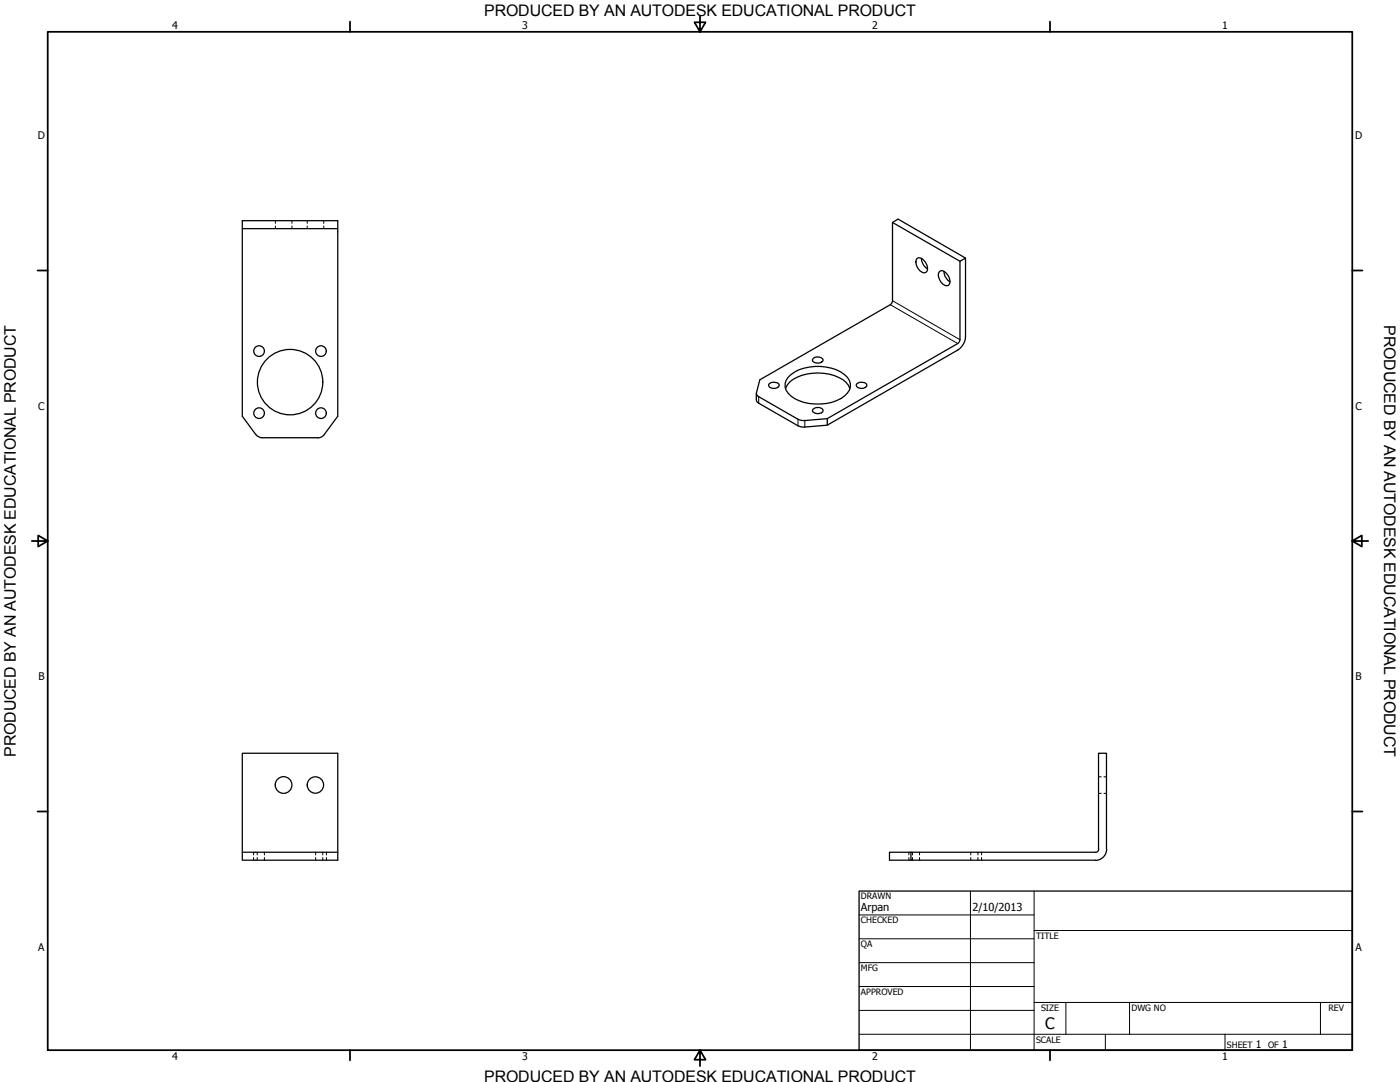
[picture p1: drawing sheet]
<svg xmlns="http://www.w3.org/2000/svg" width="559mm" height="432mm" viewBox="0 0 559 432" stroke-linecap="round" stroke-linejoin="round" font-family="sans-serif">
<!-- layer: Visible (ANSI) -->
<g fill="none" stroke="#000" stroke-width=".51">
<path d="M96.7 91.2h38.1M356.2 88.8l27 15.5M366 103.1a3.1 3.1 0 0 1 4 2.6 2.05 2.05 0 0 1-1.2 3.2 4.3 4.3 0 0 1-2.8-5.8zM367.8 103.1a5.2 5.2 0 0 0 2.4 4.2M375 108.3a1.97 1.97 0 0 1 2.8 .8 3.4 3.4 0 0 1 .7 4.8 3.8 3.8 0 0 1-4-4.2zM376.7 108.3a5 5 0 0 0 2.5 4.2M383.2 104.3l2.2-1.3v31.2a6.8 6.8 0 0 1-3.1 5.5l-52.1 30v-2.6l52.5-30.4 .5-1.1zM385.4 103l-26.9-15.6-2.3 1.4v31.2l-.4 1.2-52.5 30.4-1.4 5.1M301.9 159.6l.9 1.3 16.5 9.3 1.9 .2 9-.7M307.1 153.1a2.75 2.75 0 0 1 3.9 .6 2.43 2.43 0 0 1-4.2 .4zM313.5 155.1a10.4 10.4 0 0 1 8.4-5.8 18.5 18.5 0 0 1 15.8 3.3l1.5 2.5M314.6 150.6a17.7 17.7 0 0 1 17.3-3.7 9.5 9.5 0 0 1 7.5 6.2 7.1 7.1 0 0 1-5.5 6.8 20 20 0 0 1-18.2-1.8 4.9 4.9 0 0 1-1.1-7.5z"/>
<path d="M324.6 143a2.69 2.69 0 0 1 3.9 .6 2.55 2.55 0 0 1-4.2 .4zM342.1 153.1a2.75 2.75 0 0 1 3.9 .6 2.41 2.41 0 0 1-4.2 .4zM102.2 173.4l1.1 1 1.3 .3h22.7l1.8-.9 5.7-7.7v-78h-38.1v78l5.4 7.3M324.6 163.2a2.62 2.62 0 0 1 3.9 .6 2.55 2.55 0 0 1-4.2 .3zM330.2 167.1l-9 .7M96.7 300.6h38.1v42.7h-38.1zM438.5 338.8v-38.2h3.1v38.2M438.5 338.9l-.2 .7-1.1 .6M441.7 338.9a4.5 4.5 0 0 1-4.5 4.4M96.7 340.1h38.1M363.6 340.1h-8.6v3.2h8.6M437.2 340.1h-73.6v3.2h73.6"/>
<circle cx="103.4" cy="140.1" r="2.13"/>
<circle cx="115.8" cy="152.5" r="13.1"/>
<circle cx="128.1" cy="140.1" r="2.13"/>
<circle cx="103.4" cy="164.9" r="2.13"/>
<circle cx="128.1" cy="164.9" r="2.13"/>
<circle cx="113.2" cy="313.3" r="3.3"/>
<circle cx="125.9" cy="313.3" r="3.3"/>
</g>
<!-- layer: Hidden (ANSI) -->
<g fill="none" stroke="#000" stroke-width=".4">
<path d="M109.9 88.1v1.1M109.9 90.2v1M116.5 88.1v1.1M116.5 90.2v1M122.6 88.1v1.1M122.6 90.2v1M129.2 88.1v1.1M129.2 90.2v1M438.5 310h1M438.5 316.6h1M440.6 310h1M440.6 316.6h1"/>
<path d="M101.2 340.1v1.1M101.2 342.2v1.1M102.7 340.1v1.1M102.7 342.2v1.1M105.5 340.1v1.1M105.5 342.2v1.1M126 340.1v1.1M126 342.2v1.1M128.8 340.1v1.1M128.8 342.2v1.1M130.3 340.1v1.1M130.3 342.2v1.1"/>
<path d="M362.8 340.1v1.1M362.8 342.2v1.1M364.2 340.1v1.1M364.2 342.2v1.1M367 340.1v1.1M367 342.2v1.1M387.5 340.1v1.1M387.5 342.2v1.1M390.3 340.1v1.1M390.3 342.2v1.1M391.8 340.1v1.1M391.8 342.2v1.1"/>
</g>
<!-- layer: Visible Narrow (ANSI) -->
<path d="M355.3 121.6l27 15.5M356.2 120l27 15.6M302.8 158.3v2.6M318.5 167.3v2.6M321.2 167.8v2.6" fill="none" stroke="#000" stroke-width=".4"/>
<path d="M301.9 157v2.6M301.9 156.7l.4 1.2 .5 .4 15.7 9 2.7 .5" fill="none" stroke="#000" stroke-width=".51"/>
<!-- layer: Border (ANSI) -->
<g fill="none" stroke="#000" stroke-width=".7">
<path d="M19 12.7h520.8v406.4h-520.8zM139.7 8.6v4.1M279.4 6.3v6.4l-2.2-3.8h4.4l-2.2 3.8M419.1 8.6v4.1M15 107.9h4M539.8 107.9h4M12.7 215.9h6.3l-3.8-2.2v4.4l3.8-2.2M539.8 215.9l3.8 2.2v-4.4l-3.8 2.2h6.3M15 323.8h4M539.8 323.8h4M139.7 419.1v4.1M279.4 419.1l2.2 3.8h-4.4l2.2-3.8v6.3"/>
<path d="M419.1 419.1v4.1"/>
</g>
<!-- layer: Title (ANSI) -->
<g fill="none" stroke="#000" stroke-width=".4">
<path d="M387.3 355.6v63.5M412.7 355.6v63.5M342.9 365.1h69.8M342.9 374.6h69.8M412.7 371.3h127.1M342.9 384.2h69.8M342.9 393.7h69.8M342.9 412.7h196.9M342.9 403.2h69.8M412.7 400h127.1M425.4 400v12.7M441.2 412.7v6.4"/>
<path d="M450.8 400v12.7M488.9 412.7v6.4M527 400v12.7"/>
</g>
<path d="M342.9 355.6h196.9v63.5h-196.9z" fill="none" stroke="#000" stroke-width=".51"/>
<g font-size="6.4">
<text x="552.4" y="129.8" transform="rotate(90 552.4 129.8)">PRODUCED BY AN AUTODESK EDUCATIONAL PRODUCT</text>
<text x="6.3" y="302" transform="rotate(-90 6.3 302)">PRODUCED BY AN AUTODESK EDUCATIONAL PRODUCT</text>
</g>
<g font-size="6.3">
<text x="193.3" y="6.3">PRODUCED BY AN AUTODESK EDUCATIONAL PRODUCT</text>
<text x="417.2" y="410.6">C</text>
<text x="193.3" y="431.8">PRODUCED BY AN AUTODESK EDUCATIONAL PRODUCT</text>
</g>
<g font-size="4.4">
<text x="343.7" y="363.5">Arpan</text>
<text x="388.1" y="363.7">2/10/2013</text>
</g>
<g font-size="4.2">
<text x="68.7" y="11.7">4</text>
<text x="208.4" y="11.7">3</text>
<text x="348.1" y="11.7">2</text>
<text x="487.8" y="11.7">1</text>
<text x="15.1" y="55.5">D</text>
<text x="540.9" y="55.5">D</text>
<text x="15.2" y="163.4">C</text>
<text x="541" y="163.4">C</text>
<text x="15.3" y="271.4">B</text>
<text x="541.1" y="271.4">B</text>
<text x="15.2" y="379.3">A</text>
<text x="541" y="379.3">A</text>
<text x="501.3" y="418.3">1</text>
<text x="511.8" y="418.3">1</text>
<text x="68.7" y="423.2">4</text>
<text x="208.4" y="423.2">3</text>
<text x="348.1" y="423.2">2</text>
<text x="487.8" y="423.2">1</text>
</g>
<g font-size="3.5">
<text x="343.7" y="358.9">DRAWN</text>
<text x="343.7" y="368.5">CHECKED</text>
<text x="413.5" y="374.6">TITLE</text>
<text x="343.7" y="378">QA</text>
<text x="343.7" y="387.5">MFG</text>
<text x="343.7" y="397.1">APPROVED</text>
<text x="415.5" y="403.4">SIZE</text>
<text x="451.6" y="403.4">DWG NO</text>
<text x="530.3" y="403.4">REV</text>
<text x="413.5" y="416.1">SCALE</text>
<text x="489.7" y="418.3">SHEET</text>
<text x="506.2" y="418.3">OF</text>
</g>
</svg>
